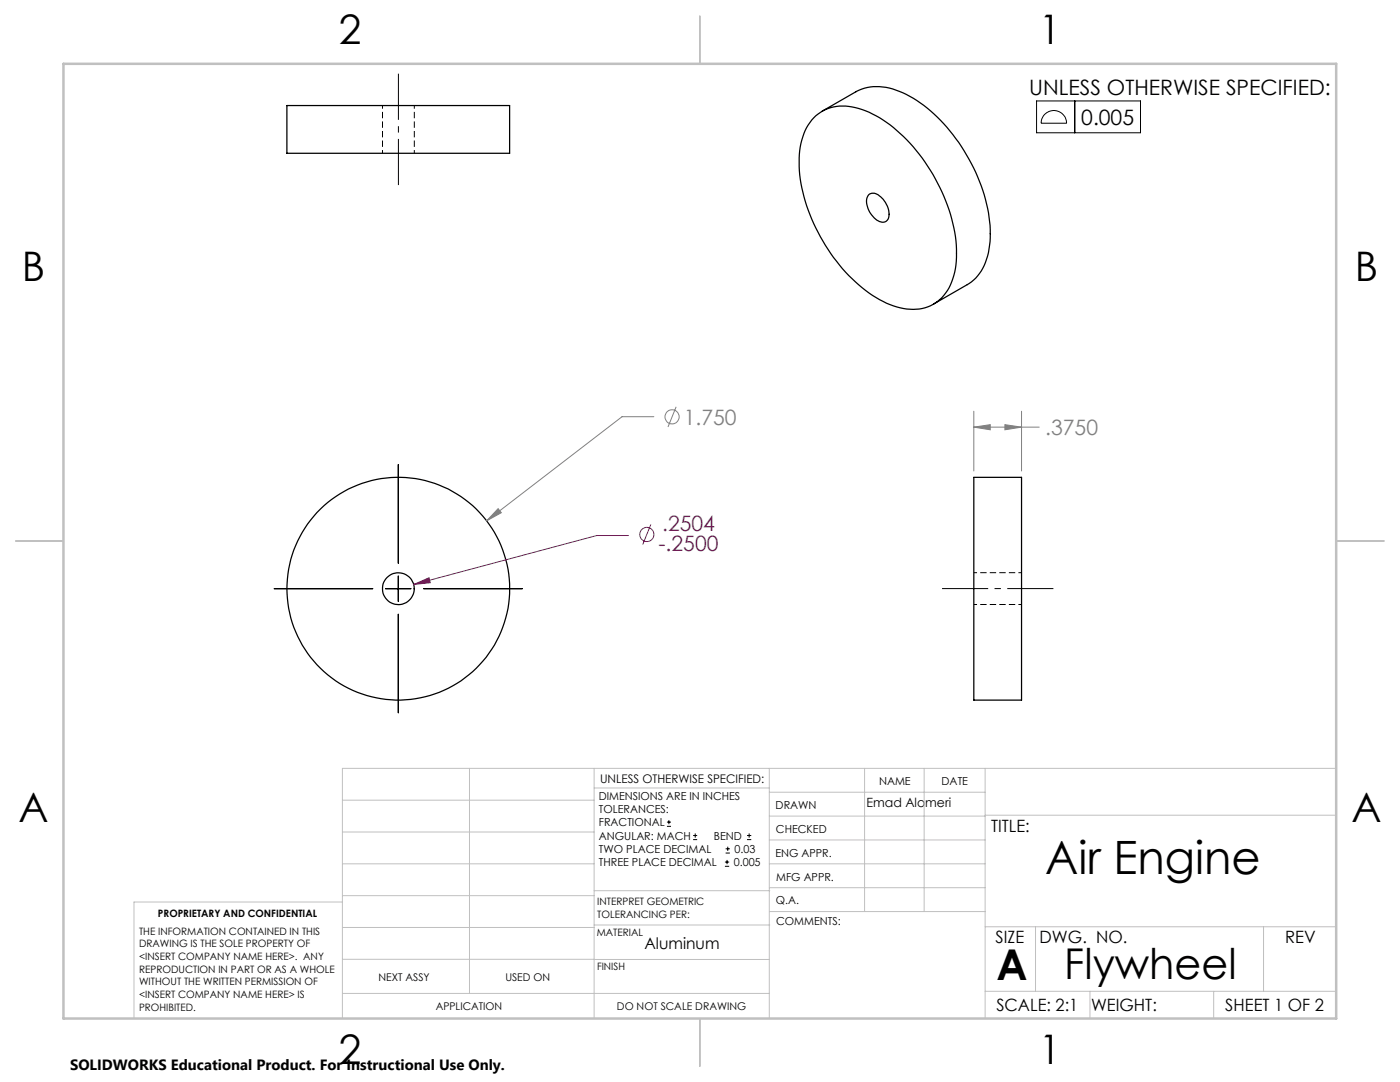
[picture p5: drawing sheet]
<svg xmlns="http://www.w3.org/2000/svg" width="279mm" height="216mm" viewBox="0 0 279 216" stroke-linecap="round" stroke-linejoin="round" font-family="sans-serif">
<g fill="none" stroke="#000" stroke-width=".25">
<path d="M57.3 21.1h44.4v9.5h-44.4zM162.4 23.5a8.6 8.6 0 0 1 9-1.8 25 25 0 0 1 12 9.1 34.8 34.8 0 0 1 7.5 18.9 12.6 12.6 0 0 1-3.3 10.1 8.9 8.9 0 0 1-9.3 1.2 28 28 0 0 1-13.1-11.3 31.7 31.7 0 0 1-5.7-18.9 11.7 11.7 0 0 1 2.9-7.3zM164.1 22.2l6.7-3.9a10.3 10.3 0 0 1 9.4 .2 31.7 31.7 0 0 1 14.1 15 27.2 27.2 0 0 1 3 16.9 9.3 9.3 0 0 1-4.3 6.4l-6.7 3.9M173.4 38.8a1.76 1.76 0 0 1 2.4 .5 4.2 4.2 0 0 1 1.4 4.5 1.46 1.46 0 0 1-2.2 .1 4.4 4.4 0 0 1-1.9-4.7zM194.3 95.2h9.6v44.5h-9.6z"/>
<circle cx="79.5" cy="117.5" r="3.2"/>
<circle cx="79.5" cy="117.5" r="22.2"/>
</g>
<path d="M76.3 21.1v9.5M82.7 30.6v-9.5M203.9 114.3h-9.5M194.4 120.6h9.5" fill="none" stroke="#000" stroke-width=".2" stroke-dasharray="1.3 .6" stroke-dashoffset=".6" stroke-linecap="butt"/>
<g fill="none" stroke="#a0006e" stroke-width=".2">
<path d="M82.5 116.6l3.1-1.3 .3 1zM125.4 106.9h-6.3l-36.6 9.7M129.9 104.6l-1.6 4.1"/>
<circle cx="129.1" cy="106.7" r="1.4"/>
</g>
<g fill="none" stroke="#808080" stroke-width=".2">
<path d="M130.5 83.1h-6.4l-27 20.8M134.9 81.2l-1.6 4M194.3 85.2l3.3-.5v1.1zM194.3 82.1v11.9M194.3 85.2h13.1M200.6 84.7l3.3 .5-3.3 .6zM203.9 82.1v11.9M99.4 101.5l.6 .8-2.9 1.6z"/>
<circle cx="134.1" cy="83.2" r="1.42"/>
</g>
<g fill="none" stroke="#000" stroke-width=".2">
<path d="M206.9 20.1h20.7v6.4h-20.7zM208.4 22.9a2.56 2.56 0 0 1 2.8-.7 2.56 2.56 0 0 1 1.7 2.4h-5.1a2.41 2.41 0 0 1 .6-1.7zM214.5 20.1v6.4M79.5 92.7v19.7M54.7 117.5h19.7M76.9 117.5h5.1M79.5 114.9v5.1M84.6 117.5h19.6M79.5 122.6v19.6M133.1 164.9h.8M133.1 164h.8M133.5 163.7v.8"/>
<path d="M138.3 167.5h.8M138.3 166.7h.8M138.7 166.3v.8M144.7 172.9h.8M144.7 172h.8M144.8 170.2h.9M144.8 169.4h.9M145.1 171.6v.8M145.2 168.9v.9M149.1 167.5h.8M149.1 166.7h.8M149.5 166.3v.8"/>
</g>
<path d="M79.5 36.9v-22.2M188 117.4h22.2" fill="none" stroke="#000" stroke-width=".2" stroke-dasharray="15.2 1.3 1.3 1.3" stroke-dashoffset="6" stroke-linecap="butt"/>
<g fill="none" stroke="#c0c0c0" stroke-width=".2">
<path d="M68.3 159.7h50.3M93.7 153.3v44.9M118.6 153.3v49.9M118.6 157.2h34.9M153.5 153.3v49.9M153.5 158.1h43.1M172.5 153.3v28.6M184.4 153.3v28.6M196.6 153.3v49.9M266.7 153.3h-198.4v49.9M68.3 178.7h50.3M68.3 172.4h50.3"/>
<path d="M68.3 166h50.3M68.3 180h-41.6v23.2M118.6 177.7h35M153.5 167.6h43.1M153.5 162.8h43.1M153.5 172.4h43.1M153.5 177.1h43.1M196.6 162.7h70.1M68.3 198.2h85.2M68.3 191.4l85.2 .1M68.3 185.1h50.3M118.6 184.6h35"/>
<path d="M153.6 181.9h43M196.6 197.8h70.1M196.6 184.9h70.1M206.7 184.9v12.9M217.5 197.8v5.4M242.2 197.8v5.4M252.2 184.9v12.9"/>
</g>
<path d="M139.7 3.2v9.5M3.1 107.9h9.6M266.7 107.9h9.5M139.7 203.2v9.6" fill="none" stroke="#c0c0c0" stroke-width=".25"/>
<path d="M12.7 12.7h254v190.5h-254z" fill="none" stroke="#c0c0c0" stroke-width=".5"/>
<path d="M82.5 116.6l3.1-1.3 .3 1z" fill="#a0006e"/>
<path d="M99.4 101.5l-2.3 2.4 2.9-1.6zM200.6 84.7l3.3 .5-3.3 .6zM194.3 85.2l3.3-.5v1.1z" fill="#808080"/>
<text font-size="9.2" x="208.6" y="174.3">Air Engine</text>
<g font-size="8.5">
<text x="198.9" y="195.5">A</text>
<text x="212.4" y="195.4">Flywheel</text>
</g>
<g font-size="8.1">
<text x="67.6" y="8.9">2</text>
<text x="207.3" y="8.9">1</text>
<text x="4.4" y="56.2">B</text>
<text x="270.4" y="56.2">B</text>
<text x="3.7" y="164.1">A</text>
<text x="269.7" y="164.1">A</text>
<text x="67.6" y="212.4">2</text>
<text x="207.3" y="212.4">1</text>
</g>
<g font-size="4.2">
<text x="205.4" y="18.9">UNLESS OTHERWISE SPECIFIED:</text>
<text x="215.8" y="24.9">0.005</text>
</g>
<g font-size="4.2" fill="#808080">
<text x="136.5" y="84.7">1.750</text>
<text x="208.6" y="86.8">.3750</text>
</g>
<g font-size="4.2" fill="#a0006e">
<text x="132.1" y="105.9">.2504</text>
<text x="131.4" y="110">-.2500</text>
</g>
<g font-size="3.4">
<text x="197.8" y="166">TITLE:</text>
<text x="198.7" y="188.1">SIZE</text>
<text x="207.5" y="188.1">DWG. NO.</text>
<text x="256.5" y="188.2">REV</text>
<text x="198.8" y="201.7">SCALE: 2:1</text>
<text x="217.7" y="201.8">WEIGHT:</text>
<text x="244.5" y="201.7">SHEET 1 OF 2</text>
</g>
<text font-size="3.2" x="128.6" y="189.3">Aluminum</text>
<text font-size="3" x="14" y="213.5">SOLIDWORKS Educational Product. For Instructional Use Only.</text>
<text font-size="2.5" x="172.9" y="161.1">Emad Alomeri</text>
<text font-size="2.4" x="119.8" y="156.2">UNLESS OTHERWISE SPECIFIED:</text>
<g font-size="2.2">
<text x="119.5" y="159.6">DIMENSIONS ARE IN INCHES</text>
<text x="154.8" y="161.4">DRAWN</text>
<text x="175.4" y="156.6">NAME</text>
<text x="187.9" y="156.7">DATE</text>
<text x="119.5" y="162.2">TOLERANCES:</text>
<text x="119.5" y="164.9">FRACTIONAL</text>
<text x="119.5" y="167.5">ANGULAR: MACH</text>
<text x="142.5" y="167.5">BEND</text>
<text x="154.9" y="166.3">CHECKED</text>
<text x="119.5" y="172.8">THREE PLACE DECIMAL</text>
<text x="119.5" y="170.2">TWO PLACE DECIMAL</text>
<text x="146.4" y="172.8">0.005</text>
<text x="146.6" y="170.2">0.03</text>
<text x="154.8" y="170.9">ENG APPR.</text>
<text x="154.9" y="175.7">MFG APPR.</text>
<text x="154.9" y="180.4">Q.A.</text>
<text x="154.9" y="184.6">COMMENTS:</text>
</g>
<g font-size="2.1">
<text x="75.5" y="195.7">NEXT ASSY</text>
<text x="100.9" y="195.7">USED ON</text>
<text x="86.9" y="201.5">APPLICATION</text>
<text x="123.1" y="201.6">DO NOT SCALE DRAWING</text>
</g>
<g font-size="2">
<text x="31.5" y="182.9">PROPRIETARY AND CONFIDENTIAL</text>
<text x="119.2" y="180.6">INTERPRET GEOMETRIC</text>
<text x="119.2" y="183.1">TOLERANCING PER:</text>
<text x="27.8" y="186.5">THE INFORMATION CONTAINED IN THIS</text>
<text x="27.8" y="189">DRAWING IS THE SOLE PROPERTY OF</text>
<text x="27.8" y="191.6">&lt;INSERT COMPANY NAME HERE&gt;. ANY</text>
<text x="119.1" y="186.7">MATERIAL</text>
<text x="27.8" y="194.1">REPRODUCTION IN PART OR AS A WHOLE</text>
<text x="27.8" y="196.6">WITHOUT THE WRITTEN PERMISSION OF</text>
<text x="119.1" y="193.5">FINISH</text>
<text x="27.8" y="199.1">&lt;INSERT COMPANY NAME HERE&gt; IS</text>
<text x="27.8" y="201.7">PROHIBITED.</text>
</g>
</svg>
